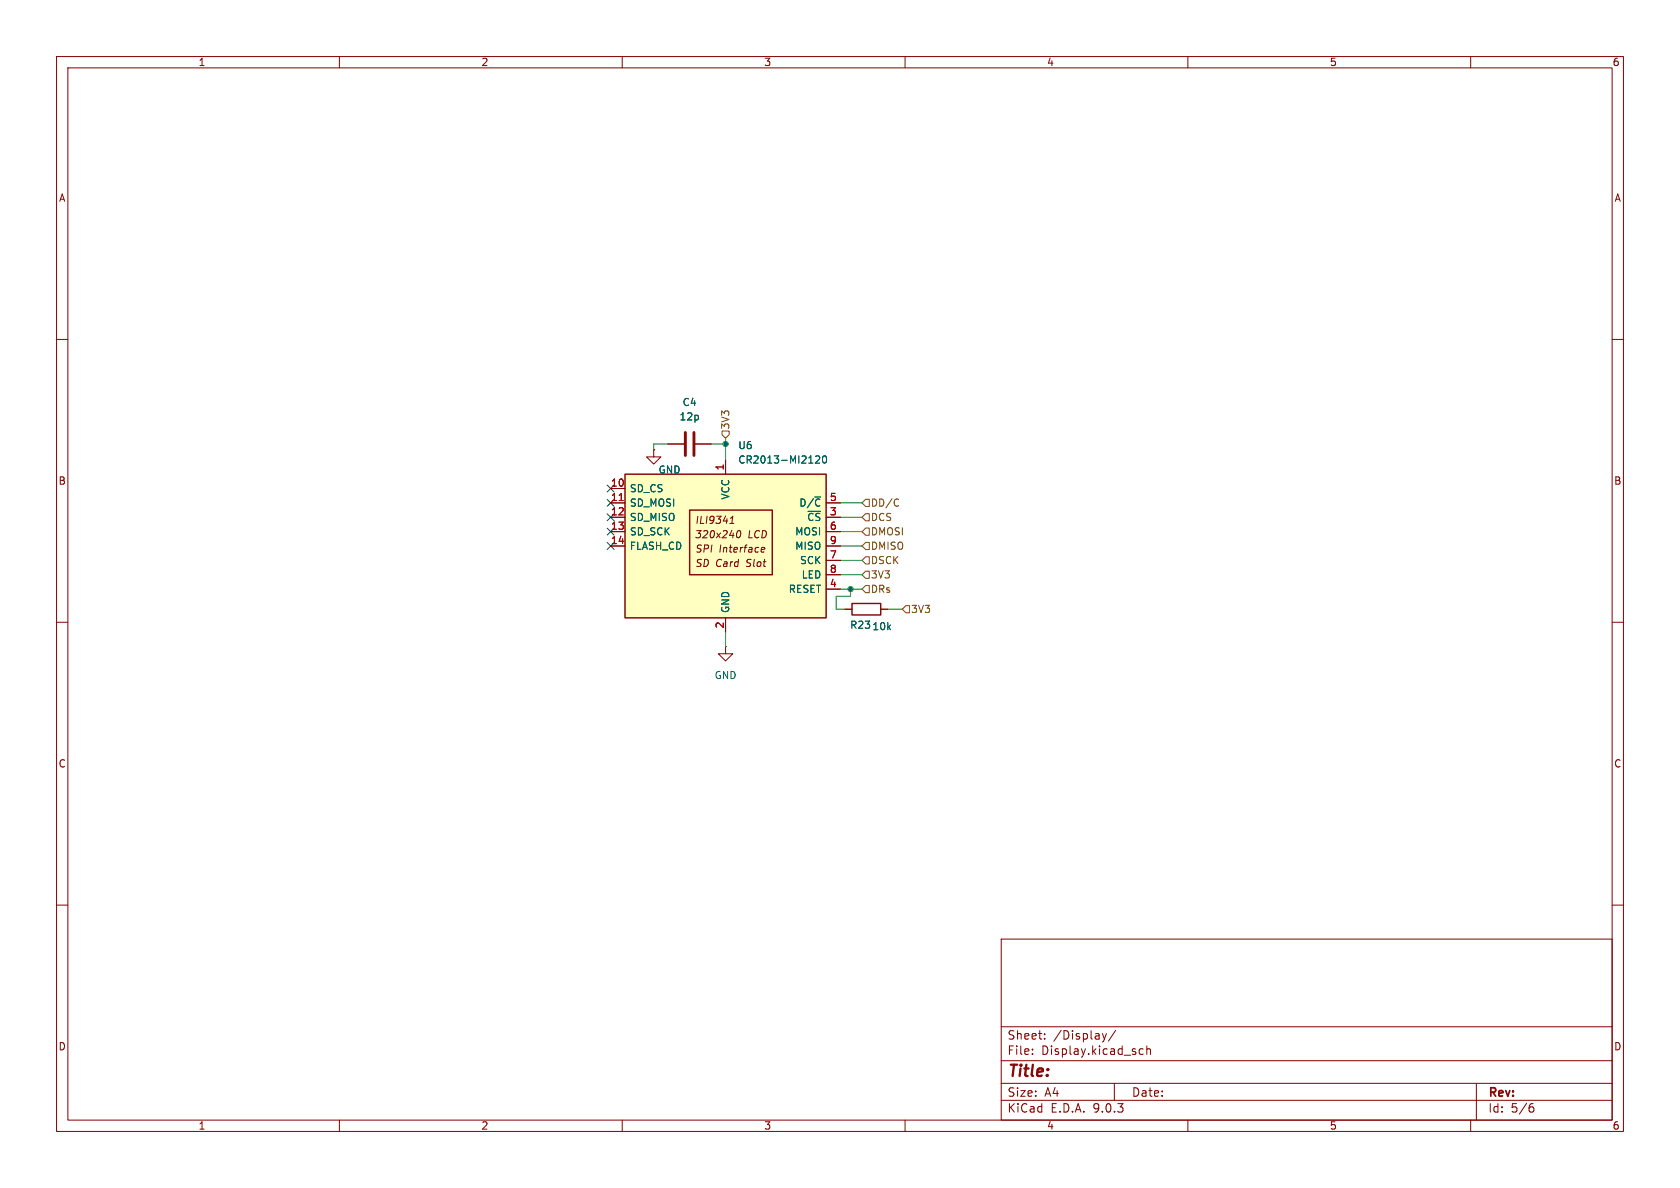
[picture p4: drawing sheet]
<svg xmlns="http://www.w3.org/2000/svg" width="297mm" height="210mm" viewBox="0 0 297 210" stroke-linecap="round" stroke-linejoin="round" font-family="sans-serif">
<g fill="none" stroke="#840000" stroke-width=".18">
<path d="M10 10h277v190h-277zM12 12h273v186h-273zM60 10v2M110 10v2M160 10v2M210 10v2M260 10v2M10 60h2M115.6 79.5v1.3h1.2l-1.2 1.2-1.3-1.2h1.3M115.6 79.5h.1M118.1 78.5h2.8M122.9 78.5h2.8"/>
<path d="M285 60h2M10 110h2M128.3 114.3v1.3h1.2l-1.2 1.2-1.3-1.2h1.3M128.3 114.3h.1M149.4 107.7h1.2M155.7 107.7h1.3M285 110h2M10 160h2M177 166h108v32h-108zM285 160h2M60 198v2M110 198v2"/>
<path d="M160 198v2M177 194.5h108M177 191.5h108M177 187.5h108M177 181.5h108M182.5 186.3v.1M182.5 185.5v.1M184.7 183.6v.1M184.7 182.8v.1M194.9 182.7l.3 1M195.2 183.7l-.1 .4-.2 .1M195.6 182.7l-.4 1"/>
<path d="M197 191.5v3M197.2 182.1l-1.2 2M201.4 186.1l.3 .3 .4-.1M202.1 185.5l-.4-.1-.3 .3M202.7 185.5l.3-.1 .3 .1 .1 .9M202.7 184.9v1.5M210 198v2M260 198v2M261 191.5v6.5M270.6 195.7h.4l.2 .3-.1 .5-.5 .1M271 195.1l-.4 .1"/>
</g>
<path d="M121.2 76.5v4M122.7 76.5v4" fill="none" stroke="#840000" stroke-width=".51"/>
<path d="M150.6 106.7h5.1v2h-5.1z" fill="none" stroke="#840000" stroke-width=".25"/>
<path d="M110.5 83.8h35.5v25.4h-35.5z" fill="#ffffc2"/>
<path d="M110.5 83.8h35.5v25.4h-35.5zM121.9 90.2h14.6v11.4h-14.6z" fill="none" stroke="#840000" stroke-width=".25"/>
<g fill="none" stroke="#840000" stroke-width=".18">
<path d="M115.6 79.5h.1M118.1 78.5h2.8M122.9 78.5h2.8M107.9 86.4h2.6M107.9 88.9h2.6M107.9 91.4h2.6M107.9 94h2.6M107.9 96.5h2.6M128.3 81.3v2.5M129 92.5h.7M129.1 91.6l.4-.3-.1 1.2M130.4 93.9l.3-.1a.75 .75 0 0 1-.3 1.3l-.1-.2-.1-.3z"/>
<path d="M134.6 97.5h.5M134.6 96.9l.2-.1h.3l.1 .1v.2l-.6 .1M146 88.9h2.6M146 91.4h2.6M146 94h2.6M146 96.5h2.6M146 99.1h2.6M128.3 109.2v2.6M146 101.6h2.6M146 104.1h2.6M149.4 107.7h1.2M155.7 107.7h1.3"/>
</g>
<path d="M109.5 88.5h.7" fill="none" stroke="#a90000" stroke-width=".18"/>
<path d="M144.2 80.7l.5-.1 .2 .4-.8 .9h.8M145.6 80.7l.1-.1a.68 .68 0 0 1 .4 .6 .68 .68 0 0 1-.4 .7 .84 .84 0 0 1-.1-1.2z" fill="none" stroke="#006464" stroke-width=".18"/>
<path d="M127.6 76.2h1.3v.6l-.6 .7-.7-.7zM153 90.8h.7v1.3h-.7l-.6-.7zM153 98.4h.7v1.3h-.7l-.6-.6zM153 95.9h.7v1.3h-.7l-.6-.7zM153 93.3h.7v1.3h-.7l-.6-.6zM153 88.3h.7v1.2h-.7l-.6-.6zM158.6 88.2l.3 .1M158.9 89.4l-.3 .1M153 101h.7v1.2h-.7l-.6-.6zM153 103.5h.7v1.3h-.7l-.6-.7zM160.1 107.1h.7v1.2h-.7l-.6-.6z" fill="none" stroke="#725600" stroke-width=".18"/>
<g fill="none" stroke="#009600" stroke-width=".18">
<path d="M118.1 78.5h-2.5v1M125.7 78.5h2.6M128.3 77.5v3.8M148.6 96.5h3.8M148.6 99.1h3.8M148.6 94h3.8M148.6 91.4h3.8M148.6 88.9h3.8M128.3 111.8v2.5M148.6 104.1h3.8M148.6 101.6h3.8M150.4 104.1v1.3h-2.6v2.3h1.6"/>
<path d="M157 107.7h2.5"/>
</g>
<path d="M107.3 88.3l1.3 1.2M107.3 90.8l1.3 1.2M107.3 85.8l1.3 1.2M107.3 95.9l1.3 1.2M107.3 93.4l1.3 1.2M108.6 88.3l-1.3 1.2M108.6 90.8l-1.3 1.2M108.6 85.8l-1.3 1.2M108.6 95.9l-1.3 1.2M108.6 93.4l-1.3 1.2" fill="none" stroke="#000084" stroke-width=".18"/>
<g fill="#009600" stroke="#009600" stroke-width=".18">
<circle cx="128.3" cy="78.5" r=".46"/>
<circle cx="150.4" cy="104.1" r=".46"/>
</g>
<text font-size="2.8" fill="#840000" x="178" y="190.9">Title:</text>
<g font-size="2.1" fill="#840000">
<text x="178" y="184">Sheet:</text>
<text x="186.2" y="184">/Display/</text>
<text x="178" y="186.7">File:</text>
<text x="184.1" y="186.7">Display.kicad_sch</text>
<text x="178" y="196.9">KiCad</text>
<text x="178" y="194.1">Size:</text>
<text x="184.7" y="194.1">A4</text>
<text x="185.7" y="196.9">E.D.A.</text>
<text x="193.3" y="196.9">9.0.3</text>
<text x="200" y="194.1">Date:</text>
<text x="263" y="194.3">Rev:</text>
<text x="263" y="196.9">Id:</text>
<text x="267.1" y="196.9">5/6</text>
</g>
<g font-size="1.8" fill="#840000">
<text x="35" y="11.9">1</text>
<text x="85" y="11.9">2</text>
<text x="135" y="11.9">3</text>
<text x="185" y="11.9">4</text>
<text x="235" y="11.9">5</text>
<text x="285" y="11.9">6</text>
<text x="10.3" y="35.9">A</text>
<text x="285.3" y="35.9">A</text>
<text x="10.3" y="85.9">B</text>
<text x="285.3" y="85.9">B</text>
<text x="122.7" y="95.4">320x240</text>
<text x="122.8" y="92.8">ILI9341</text>
<text x="132.2" y="95.4">LCD</text>
<text x="122.8" y="97.9">SPI</text>
<text x="122.8" y="100.4">SD Card</text>
<text x="127.1" y="97.9">Interface</text>
<text x="132" y="100.4">Slot</text>
<text x="10.3" y="135.9">C</text>
<text x="285.3" y="135.9">C</text>
<text x="10.3" y="185.9">D</text>
<text x="285.3" y="185.9">D</text>
<text x="35" y="199.9">1</text>
<text x="85" y="199.9">2</text>
<text x="135" y="199.9">3</text>
<text x="185" y="199.9">4</text>
<text x="235" y="199.9">5</text>
<text x="285" y="199.9">6</text>
</g>
<g font-size="1.8" fill="#006464">
<text x="120.6" y="72">C4</text>
<text x="120" y="74.5">12p</text>
<text x="116.3" y="83.9">GND</text>
<text x="130.4" y="79.6">U6</text>
<text x="130.4" y="82.1">CR2013-MI2120</text>
<text x="111.3" y="87.2">SD_CS</text>
<text x="111.3" y="89.8">SD_MOSI</text>
<text x="129.1" y="88.4" transform="rotate(-90 129.1 88.4)">VCC</text>
<text x="141.2" y="89.8">D/~{C}</text>
<text x="111.3" y="92.3">SD_MISO</text>
<text x="111.3" y="94.8">SD_SCK</text>
<text x="140.5" y="94.8">MOSI</text>
<text x="142.6" y="92.3">~{CS}</text>
<text x="111.3" y="97.4">FLASH_CD</text>
<text x="140.5" y="97.4">MISO</text>
<text x="141.3" y="99.9">SCK</text>
<text x="139.3" y="105">RESET</text>
<text x="141.6" y="102.5">LED</text>
<text x="129.1" y="108.5" transform="rotate(-90 129.1 108.5)">GND</text>
<text x="150.2" y="111.4">R23</text>
<text x="154.1" y="111.6">10k</text>
<text x="126.2" y="120.2">GND</text>
</g>
<g font-size="1.8" fill="#725600">
<text x="129.1" y="76" transform="rotate(-90 129.1 76)">3V3</text>
<text x="153.9" y="89.8">DD/C</text>
<text x="153.9" y="92.3">DCS</text>
<text x="153.9" y="94.8">DMOSI</text>
<text x="153.9" y="99.9">DSCK</text>
<text x="153.9" y="97.4">DMISO</text>
<text x="153.9" y="102.5">3V3</text>
<text x="153.9" y="105">DRs</text>
<text x="161" y="108.6">3V3</text>
</g>
<g font-size="1.8" fill="#a90000">
<text x="128" y="83.3" transform="rotate(-90 128 83.3)">1</text>
<text x="107.9" y="86.1">10</text>
<text x="107.9" y="88.6">11</text>
<text x="146.6" y="88.6">5</text>
<text x="107.9" y="91.2">12</text>
<text x="107.9" y="93.7">13</text>
<text x="146.6" y="91.2">3</text>
<text x="146.6" y="93.7">6</text>
<text x="107.9" y="96.3">14</text>
<text x="146.6" y="96.3">9</text>
<text x="146.6" y="98.8">7</text>
<text x="146.6" y="101.3">8</text>
<text x="146.6" y="103.9">4</text>
<text x="128" y="111.2" transform="rotate(-90 128 111.2)">2</text>
</g>
</svg>
